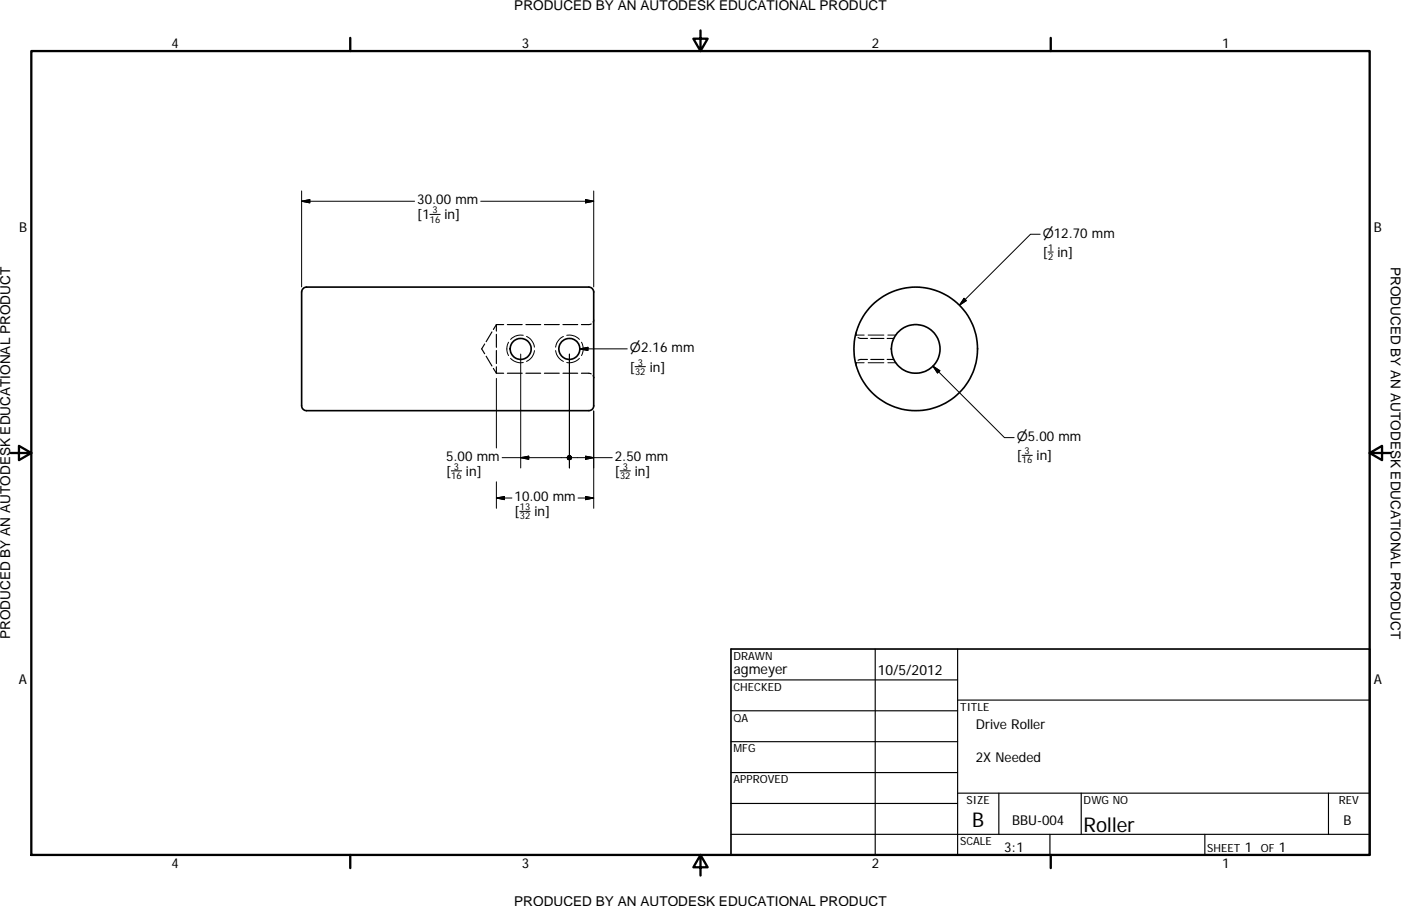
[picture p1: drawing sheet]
<svg xmlns="http://www.w3.org/2000/svg" width="432mm" height="279mm" viewBox="0 0 432 279" stroke-linecap="round" stroke-linejoin="round" font-family="sans-serif">
<g fill="none" stroke="#000" stroke-width=".51">
<path d="M93.4 89l1.1-.5h87a1.95 1.95 0 0 1 1.5 2.6v33.8a1.56 1.56 0 0 1-1.5 1.7h-87a1.95 1.95 0 0 1-1.5-2.5v-34.1zM225.3 200.2h196.8v63.5h-196.8z"/>
<circle cx="160.5" cy="107.6" r="3.2"/>
<circle cx="175.5" cy="107.6" r="3.2"/>
<circle cx="282.2" cy="107.6" r="7.5"/>
<circle cx="282.2" cy="107.6" r="19"/>
</g>
<g fill="none" stroke="#000" stroke-width=".36">
<path d="M182.2 99.9l-3 .2M183 98.6l-.2 .7M149.4 106.1l-.9 1.5 .9 1.5M149.8 109.9l1.8 3M151.6 102.4l-1.8 3M152.1 113.6l.9 1.5M153 100.1v2M153 103.1v4M153 108.1v4M153 113.1v2M153 100.1h2.2M153 115.1h2.2"/>
<path d="M153 100.1l-.9 1.5M156.4 100.1h4.6M156.4 115.1h4.6M162.1 100.1h4.5M162.1 115.1h4.5M167.8 100.1h4.6M167.8 115.1h4.6M173.5 100.1h4.6M173.5 115.1h4.6M179.2 115.1h2.3l.7 .2M182.8 115.8l.2 .8M263.9 102.5v.9"/>
<path d="M263.9 111.8v1M264.5 104.1l.6 .3h2.3M267.4 110.8l-2.3 .1-.6 .2M268.4 104.4h4M268.4 110.8h4M273.4 104.4h2.1M273.4 110.8h2.1M225.3 209.7h69.8M225.3 219.2h69.8M269.7 200.2v63.5M295.1 215.9h127M295.1 200.2v63.5"/>
<path d="M225.3 228.7h69.8M225.3 238.3h69.8M225.3 247.8h69.8M225.3 257.3h196.8M295.1 244.6h127M307.8 244.6v12.7M323.6 257.3v6.4M333.2 244.6v12.7M371.3 257.3v6.4M409.4 244.6v12.7"/>
</g>
<g fill="none" stroke="#000" stroke-width=".31">
<path d="M93 58.9v29.6M183 58.9v29.6M93 62.1l2.5-.5v1zM93 62.1h34.8M132.5 66.1h3.2M148.2 62.1h34.8M180.5 61.6l2.5 .5-2.5 .5zM320.6 72.2h-3l-21.9 21.9M323 77.7h1.6M297.1 92l.7 .7-2.1 1.4zM153 116.7v21.5M156.7 105.5a4.2 4.2 0 0 0 0 4.1"/>
<path d="M157.4 110.5a4.3 4.3 0 0 0 3.9 1.3M160.5 109.2v35.1M161.3 103.4a4.4 4.4 0 0 0-3.9 1.3M162.3 103.7a4.2 4.2 0 0 1 2.4 3.4M164.7 108.1a4.2 4.2 0 0 1-2.4 3.4M171.2 108.1a4.3 4.3 0 0 0 2.5 3.4M173.7 103.8a4.3 4.3 0 0 0-2.5 3.3M174.7 103.4a4.4 4.4 0 0 1 3.9 1.3M175.5 109.2v35.1M178.6 110.5a4.3 4.3 0 0 1-3.9 1.3M178.7 107.6l2.5-.5v1zM178.7 107.6h14.6"/>
<path d="M179.2 105.5a4.2 4.2 0 0 1 0 4.1M195.7 113.1h3.2M263.9 111.9h2.4M263.9 103.3h2.4M267.6 103.3h4.8M267.6 111.9h4.8M273.6 111.9h2.5M273.6 103.3h2.5M287.5 112.9l2.2 1.4-.8 .7zM287.5 112.9l22.1 22.1h3M183 126.7v30.1M139.1 145.2h3.2"/>
<path d="M153 153.6l2.5-.5v1zM153 153.6h4.8M153 148.6v8.2M154.8 141.1h20.1M160.2 157.7h3.2M160.5 141.1l2.5-.4v.9zM176.1 141.1h12.6M180.5 153.1l2.5 .5-2.5 .5zM180.5 140.7l2.5 .4-2.5 .5zM183 153.6h-4.8M191.1 145.2h3.2M315 140.4h3.2"/>
</g>
<path d="M9.7 15.7h412.4v248h-412.4zM107.9 11.7v4M215.9 9.4v6.3l-2.2-3.8h4.4l-2.2 3.8M323.8 11.7v4M3.3 139.7h6.4l-3.9-2.2v4.4l3.9-2.2M422.1 139.7l3.9 2.2v-4.4l-3.9 2.2h6.4M107.9 263.7v4M215.9 263.7l2.2 3.8h-4.4l2.2-3.8v6.3M323.8 263.7v4" fill="none" stroke="#000" stroke-width=".71"/>
<g fill="#000" stroke="#000" stroke-width=".31">
<path d="M93 62.1l2.5-.5v1zM180.5 61.6l2.5 .5-2.5 .5zM297.1 92l.7 .7-2.1 1.4zM178.7 107.6l2.5-.5v1zM287.5 112.9l2.2 1.4-.8 .7zM153 153.6l2.5-.5v1zM160.5 141.1l2.5-.4v.9zM174.9 141.1l.1 .4zM174.9 141.1l.2 .5zM174.9 141.1l.4 .6zM174.9 141.1l.5 .7zM174.9 141.1l.7 .7z"/>
<path d="M174.9 141.1l.9 .6zM174.9 141.1l1 .5-.1 .1zM174.9 141.1l1.1 .3-.1 .2zM174.9 141.1l1.2 .1-.1 .2zM174.9 141.1h1.2v.1zM174.9 141.1l1.1-.2 .1 .2zM174.9 141.1l1-.4 .1 .2zM174.9 141.1l1-.4zM174.9 141.1l.9-.5zM175.4 140.5h.2l-.7 .6zM175.3 140.6l.1-.1-.5 .6zM175.1 140.7l.2-.1-.4 .5z"/>
<path d="M175.1 140.7l-.2 .4zM175 140.8l-.1 .3zM174.9 141v.1zM176 140.8l.1 .3zM175.9 140.7l.2 .4zM175.7 140.6l.4 .5zM175.5 140.5l.6 .6zM175.3 140.5l.8 .6zM175.2 140.6l.9 .5zM175 140.7l1.1 .4zM175 140.7l1.1 .4-1.2-.2zM174.9 140.9l1.2 .2h-1.2z"/>
<path d="M174.9 141.1h1.2l-1.2 .1zM174.9 141.2l1.2-.1-1.2 .3zM174.9 141.4l1.2-.3-1.1 .5zM175 141.6l1.1-.5zM175.2 141.7l.9-.6zM175.3 141.8l.8-.7zM176.1 141.1l-.6 .7zM176.1 141.1l-.4 .6zM176.1 141.1l-.2 .5zM176.1 141.1l-.1 .4zM176.1 141.1v.2zM180.5 153.1l2.5 .5-2.5 .5z"/>
<path d="M180.5 140.7l2.5 .4-2.5 .5z"/>
</g>
<g font-size="6.3">
<text x="299.6" y="255.1">B</text>
<text x="334" y="256.4">Roller</text>
</g>
<g font-size="4.4">
<text x="226" y="208">agmeyer</text>
<text x="270.5" y="208.2">10/5/2012</text>
</g>
<g font-size="4.2">
<text x="158.5" y="3.1">PRODUCED BY AN AUTODESK EDUCATIONAL PRODUCT</text>
<text x="52.8" y="14.8">4</text>
<text x="160.8" y="14.8">3</text>
<text x="268.7" y="14.8">2</text>
<text x="376.7" y="14.8">1</text>
<text x="128.6" y="63">30.00 mm</text>
<text x="5.9" y="71.4">B</text>
<text x="128.6" y="67.7">[1</text>
<text x="137" y="67.7">in]</text>
<text x="423.4" y="71.4">B</text>
<text x="321.4" y="79.2">[ in]</text>
<text x="428.7" y="82.3" transform="rotate(90 428.7 82.3)">PRODUCED BY AN AUTODESK EDUCATIONAL PRODUCT</text>
<text x="194.1" y="114.6">[</text>
<text x="200.3" y="114.6">in]</text>
<text x="137.5" y="142">5.00 mm</text>
<text x="189.5" y="142">2.50 mm</text>
<text x="313.4" y="141.9">[</text>
<text x="319.5" y="141.9">in]</text>
<text x="137.5" y="146.7">[</text>
<text x="143.6" y="146.7">in]</text>
<text x="189.5" y="146.7">[</text>
<text x="195.6" y="146.7">in]</text>
<text x="158.6" y="154.5">10.00 mm</text>
<text x="158.6" y="159.2">[</text>
<text x="164.7" y="159.2">in]</text>
<text x="3.1" y="197.1" transform="rotate(-90 3.1 197.1)">PRODUCED BY AN AUTODESK EDUCATIONAL PRODUCT</text>
<text x="5.8" y="211.1">A</text>
<text x="423.4" y="211.1">A</text>
<text x="300.8" y="224.9">Drive Roller</text>
<text x="300.8" y="234.9">2X Needed</text>
<text x="312" y="254.6">BBU-004</text>
<text x="414.1" y="254.5">B</text>
<text x="309.5" y="262.9">3:1</text>
<text x="383.7" y="262.8">1</text>
<text x="394.2" y="262.8">1</text>
<text x="52.8" y="267.7">4</text>
<text x="160.8" y="267.7">3</text>
<text x="268.7" y="267.7">2</text>
<text x="376.7" y="267.7">1</text>
<text x="158.5" y="279.4">PRODUCED BY AN AUTODESK EDUCATIONAL PRODUCT</text>
</g>
<g font-size="4">
<text x="321.4" y="73.3">⌀12.70 mm</text>
<text x="194.1" y="108.6">⌀2.16 mm</text>
<text x="313.4" y="136">⌀5.00 mm</text>
</g>
<g font-size="3.5">
<text x="226" y="203.4">DRAWN</text>
<text x="226" y="213">CHECKED</text>
<text x="295.9" y="219.2">TITLE</text>
<text x="226" y="222.5">QA</text>
<text x="226" y="232.1">MFG</text>
<text x="226" y="241.6">APPROVED</text>
<text x="297.9" y="247.9">SIZE</text>
<text x="334" y="247.9">DWG NO</text>
<text x="412.7" y="247.9">REV</text>
<text x="295.9" y="260.6">SCALE</text>
<text x="372.1" y="262.8">SHEET</text>
<text x="388.6" y="262.8">OF</text>
</g>
<g font-size="2.9">
<text x="133.3" y="65.8">3</text>
<text x="132.5" y="68.7">16</text>
<text x="323" y="77.4">1</text>
<text x="323" y="80.3">2</text>
<text x="196.6" y="112.7">3</text>
<text x="195.7" y="115.6">32</text>
<text x="315" y="142.9">16</text>
<text x="315.8" y="140">3</text>
<text x="139.1" y="147.7">16</text>
<text x="139.9" y="144.8">3</text>
<text x="191.1" y="147.7">32</text>
<text x="191.9" y="144.8">3</text>
<text x="160.2" y="157.3">13</text>
<text x="160.2" y="160.2">32</text>
</g>
</svg>
